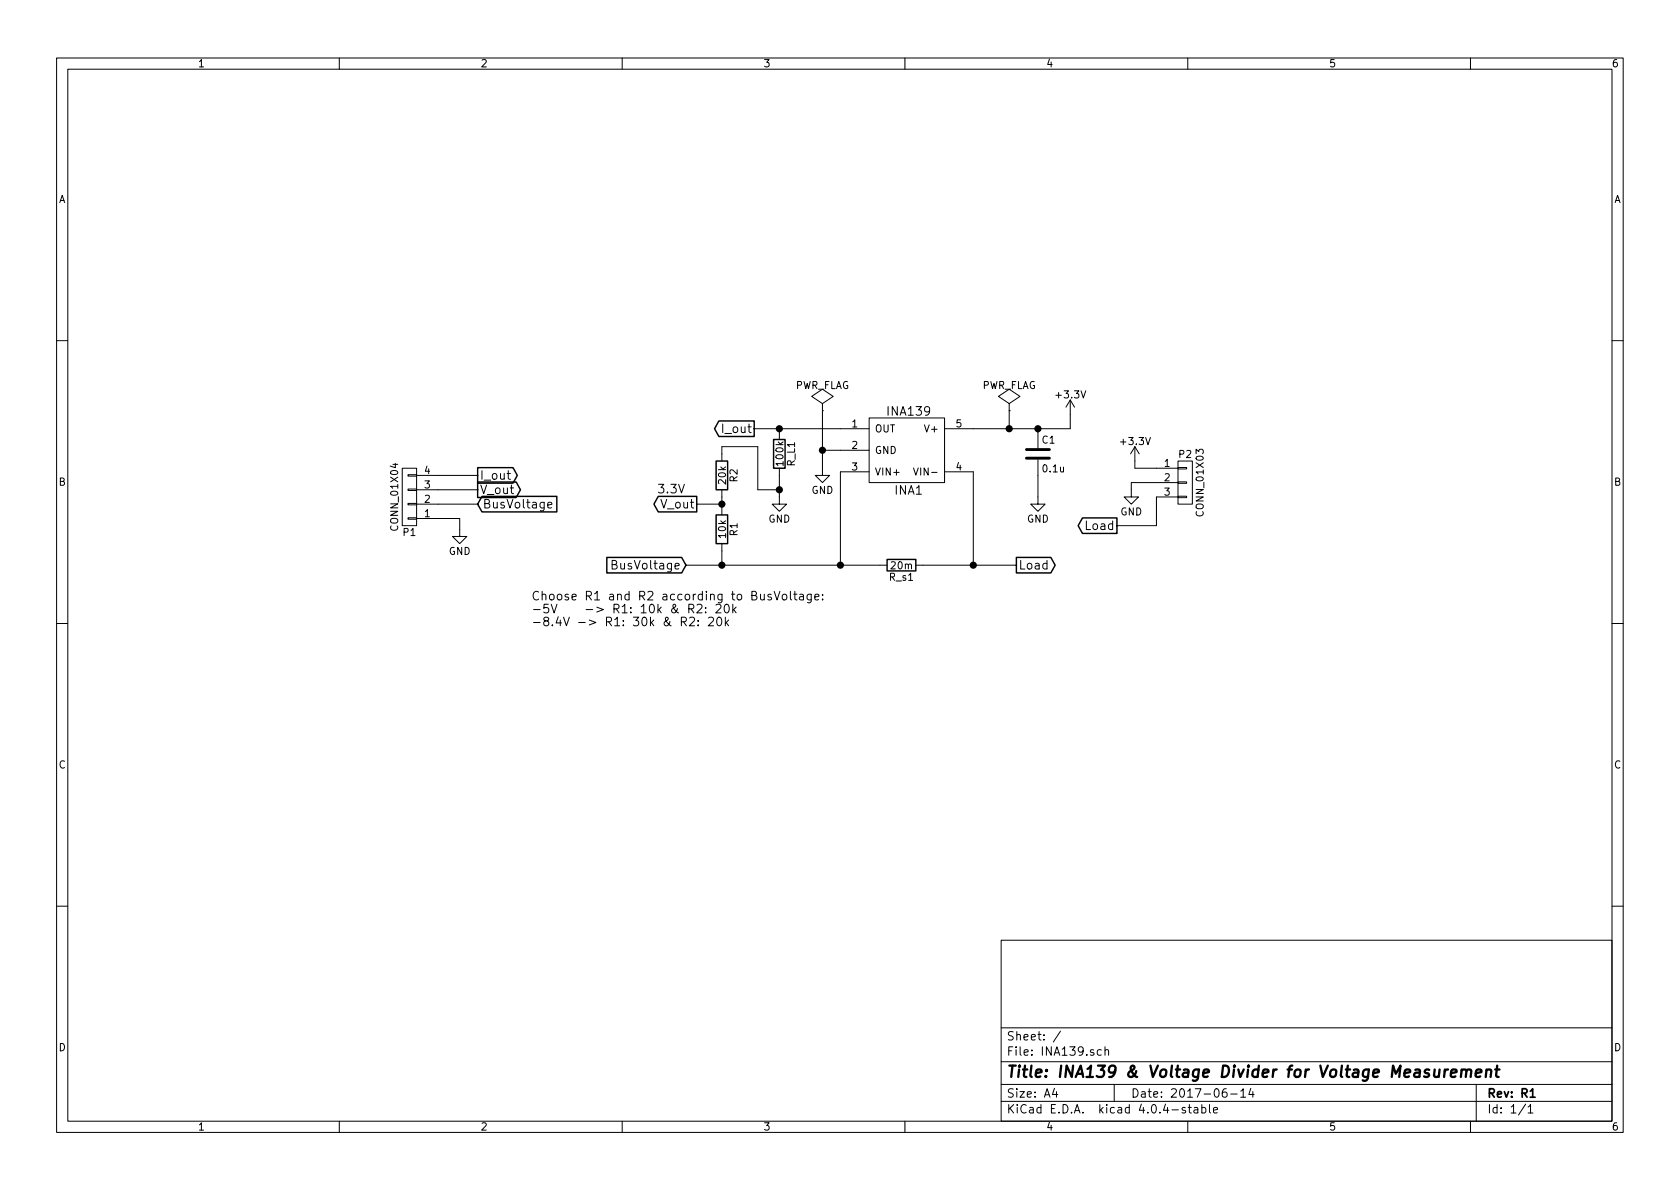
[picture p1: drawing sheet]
EESchema Schematic File Version 2
LIBS:power
LIBS:device
LIBS:transistors
LIBS:conn
LIBS:linear
LIBS:regul
LIBS:74xx
LIBS:cmos4000
LIBS:adc-dac
LIBS:memory
LIBS:xilinx
LIBS:microcontrollers
LIBS:dsp
LIBS:microchip
LIBS:analog_switches
LIBS:motorola
LIBS:texas
LIBS:intel
LIBS:audio
LIBS:interface
LIBS:digital-audio
LIBS:philips
LIBS:display
LIBS:cypress
LIBS:siliconi
LIBS:opto
LIBS:atmel
LIBS:contrib
LIBS:valves
LIBS:ina139
LIBS:INA139-cache
EELAYER 25 0
EELAYER END
$Descr A4 11693 8268
encoding utf-8
Sheet 1 1
Title "INA139 & Voltage Divider for Voltage Measurement"
Date "2017-06-14"
Rev "R1"
Comp ""
Comment1 ""
Comment2 ""
Comment3 ""
Comment4 ""
$EndDescr
$Comp
L INA139 INA1
U 1 1
P 6325 3125
F 0 "INA1" H 6325 2850 60  0000 C CNN
F 1 "INA139" H 6325 3400 60  0000 C CNN
F 2 "TO_SOT_Packages_SMD:SOT-23-5" H 6200 3175 60  0001 C CNN
F 3 "" H 6200 3175 60  0001 C CNN
	1    6325 3125
	1    0    0    -1  
$EndComp
$Comp
L R R_L1
U 1 1
P 5425 3150
F 0 "R_L1" V 5505 3150 50  0000 C CNN
F 1 "100k" V 5425 3150 50  0000 C CNN
F 2 "Resistors_SMD:R_0805_HandSoldering" V 5355 3150 50  0001 C CNN
F 3 "" H 5425 3150 50  0000 C CNN
	1    5425 3150
	1    0    0    -1  
$EndComp
$Comp
L C C1
U 1 1
P 7225 3150
F 0 "C1" H 7250 3250 50  0000 L CNN
F 1 "0.1u" H 7250 3050 50  0000 L CNN
F 2 "Capacitors_SMD:C_0805_HandSoldering" H 7263 3000 50  0001 C CNN
F 3 "" H 7225 3150 50  0000 C CNN
	1    7225 3150
	1    0    0    -1  
$EndComp
$Comp
L GND #PWR01
U 1 1
P 5725 3250
F 0 "#PWR01" H 5725 3000 50  0001 C CNN
F 1 "GND" H 5725 3100 50  0000 C CNN
F 2 "" H 5725 3250 50  0000 C CNN
F 3 "" H 5725 3250 50  0000 C CNN
	1    5725 3250
	1    0    0    -1  
$EndComp
$Comp
L +3.3V #PWR02
U 1 1
P 7450 2875
F 0 "#PWR02" H 7450 2725 50  0001 C CNN
F 1 "+3.3V" H 7450 3015 50  0000 C CNN
F 2 "" H 7450 2875 50  0000 C CNN
F 3 "" H 7450 2875 50  0000 C CNN
	1    7450 2875
	1    0    0    -1  
$EndComp
$Comp
L CONN_01X04 P1
U 1 1
P 2850 3450
F 0 "P1" H 2850 3700 50  0000 C CNN
F 1 "CONN_01X04" V 2950 3450 50  0000 C CNN
F 2 "Connectors_JST:JST_XH_B04B-XH-A_04x2.50mm_Straight" H 2850 3450 50  0001 C CNN
F 3 "" H 2850 3450 50  0000 C CNN
	1    2850 3450
	-1   0    0    1   
$EndComp
$Comp
L R R2
U 1 1
P 5025 3300
F 0 "R2" V 5105 3300 50  0000 C CNN
F 1 "20k" V 5025 3300 50  0000 C CNN
F 2 "Resistors_SMD:R_0805_HandSoldering" V 4955 3300 50  0001 C CNN
F 3 "" H 5025 3300 50  0000 C CNN
	1    5025 3300
	1    0    0    -1  
$EndComp
$Comp
L R R_s1
U 1 1
P 6275 3925
F 0 "R_s1" V 6355 3925 50  0000 C CNN
F 1 "20m" V 6275 3925 50  0000 C CNN
F 2 "Resistors_SMD:R_1206_HandSoldering" V 6205 3925 50  0001 C CNN
F 3 "" H 6275 3925 50  0000 C CNN
	1    6275 3925
	0    1    1    0   
$EndComp
$Comp
L R R1
U 1 1
P 5025 3675
F 0 "R1" V 5105 3675 50  0000 C CNN
F 1 "10k" V 5025 3675 50  0000 C CNN
F 2 "Resistors_SMD:R_0805_HandSoldering" V 4955 3675 50  0001 C CNN
F 3 "" H 5025 3675 50  0000 C CNN
	1    5025 3675
	1    0    0    -1  
$EndComp
$Comp
L GND #PWR03
U 1 1
P 7225 3450
F 0 "#PWR03" H 7225 3200 50  0001 C CNN
F 1 "GND" H 7225 3300 50  0000 C CNN
F 2 "" H 7225 3450 50  0000 C CNN
F 3 "" H 7225 3450 50  0000 C CNN
	1    7225 3450
	1    0    0    -1  
$EndComp
Text GLabel 7075 3925 2    60   Output ~ 0
Load
Text GLabel 4775 3925 0    60   Input ~ 0
BusVoltage
Text GLabel 5250 2975 0    60   Output ~ 0
I_out
Text GLabel 3325 3300 2    60   Output ~ 0
I_out
Wire Wire Line
	6775 2975 7450 2975
Wire Wire Line
	7450 2975 7450 2875
Wire Wire Line
	7225 3000 7225 2975
Connection ~ 7225 2975
Wire Wire Line
	6775 3275 6775 3925
Wire Wire Line
	6425 3925 7075 3925
Wire Wire Line
	4775 3925 6125 3925
Wire Wire Line
	5850 3925 5850 3275
Connection ~ 6775 3925
Connection ~ 5850 3925
Wire Wire Line
	5250 2975 5850 2975
Wire Wire Line
	5425 2975 5425 3000
Connection ~ 5425 2975
Wire Wire Line
	3325 3300 3050 3300
Wire Wire Line
	5025 3925 5025 3825
Connection ~ 5025 3925
Wire Wire Line
	5025 3450 5025 3525
Wire Wire Line
	5025 3150 5025 3100
Wire Wire Line
	5025 3100 5275 3100
Wire Wire Line
	5275 3100 5275 3400
Text GLabel 4850 3500 0    60   Output ~ 0
V_out
Wire Wire Line
	4850 3500 5025 3500
Connection ~ 5025 3500
Text GLabel 3325 3400 2    60   Output ~ 0
V_out
Wire Wire Line
	3325 3400 3050 3400
Text GLabel 3325 3500 2    60   Input ~ 0
BusVoltage
Wire Wire Line
	3050 3500 3325 3500
$Comp
L GND #PWR04
U 1 1
P 3200 3675
F 0 "#PWR04" H 3200 3425 50  0001 C CNN
F 1 "GND" H 3200 3525 50  0000 C CNN
F 2 "" H 3200 3675 50  0000 C CNN
F 3 "" H 3200 3675 50  0000 C CNN
	1    3200 3675
	1    0    0    -1  
$EndComp
Wire Wire Line
	3200 3675 3200 3600
Wire Wire Line
	3200 3600 3050 3600
Text Notes 4575 3425 0    60   ~ 0
3.3V
$Comp
L CONN_01X03 P2
U 1 1
P 8250 3350
F 0 "P2" H 8250 3550 50  0000 C CNN
F 1 "CONN_01X03" V 8350 3350 50  0000 C CNN
F 2 "Connectors_JST:JST_XH_B03B-XH-A_03x2.50mm_Straight" H 8250 3350 50  0001 C CNN
F 3 "" H 8250 3350 50  0000 C CNN
	1    8250 3350
	1    0    0    -1  
$EndComp
$Comp
L +3.3V #PWR05
U 1 1
P 7900 3200
F 0 "#PWR05" H 7900 3050 50  0001 C CNN
F 1 "+3.3V" H 7900 3340 50  0000 C CNN
F 2 "" H 7900 3200 50  0000 C CNN
F 3 "" H 7900 3200 50  0000 C CNN
	1    7900 3200
	1    0    0    -1  
$EndComp
Wire Wire Line
	8050 3250 7900 3250
Wire Wire Line
	7900 3250 7900 3200
$Comp
L GND #PWR06
U 1 1
P 7875 3400
F 0 "#PWR06" H 7875 3150 50  0001 C CNN
F 1 "GND" H 7875 3250 50  0000 C CNN
F 2 "" H 7875 3400 50  0000 C CNN
F 3 "" H 7875 3400 50  0000 C CNN
	1    7875 3400
	1    0    0    -1  
$EndComp
Text GLabel 7775 3650 0    60   Output ~ 0
Load
Wire Wire Line
	7775 3650 8050 3650
Wire Wire Line
	8050 3650 8050 3450
$Comp
L PWR_FLAG #FLG07
U 1 1
P 7025 2850
F 0 "#FLG07" H 7025 2945 50  0001 C CNN
F 1 "PWR_FLAG" H 7025 3030 50  0000 C CNN
F 2 "" H 7025 2850 50  0000 C CNN
F 3 "" H 7025 2850 50  0000 C CNN
	1    7025 2850
	1    0    0    -1  
$EndComp
Wire Wire Line
	7025 2975 7025 2850
Connection ~ 7025 2975
Wire Wire Line
	7225 3450 7225 3300
$Comp
L GND #PWR08
U 1 1
P 5425 3450
F 0 "#PWR08" H 5425 3200 50  0001 C CNN
F 1 "GND" H 5425 3300 50  0000 C CNN
F 2 "" H 5425 3450 50  0000 C CNN
F 3 "" H 5425 3450 50  0000 C CNN
	1    5425 3450
	1    0    0    -1  
$EndComp
Wire Wire Line
	5425 3300 5425 3450
Wire Wire Line
	5275 3400 5425 3400
Connection ~ 5425 3400
Wire Wire Line
	8050 3350 7875 3350
Wire Wire Line
	7875 3350 7875 3400
Wire Wire Line
	5725 2850 5725 3250
Wire Wire Line
	5725 3125 5850 3125
$Comp
L PWR_FLAG #FLG09
U 1 1
P 5725 2850
F 0 "#FLG09" H 5725 2945 50  0001 C CNN
F 1 "PWR_FLAG" H 5725 3030 50  0000 C CNN
F 2 "" H 5725 2850 50  0000 C CNN
F 3 "" H 5725 2850 50  0000 C CNN
	1    5725 2850
	1    0    0    -1  
$EndComp
Connection ~ 5725 3125
Text Notes 3700 4350 0    60   ~ 0
Choose R1 and R2 according to BusVoltage:\n-5V    -> R1: 10k & R2: 20k\n-8.4V -> R1: 30k & R2: 20k
$EndSCHEMATC
